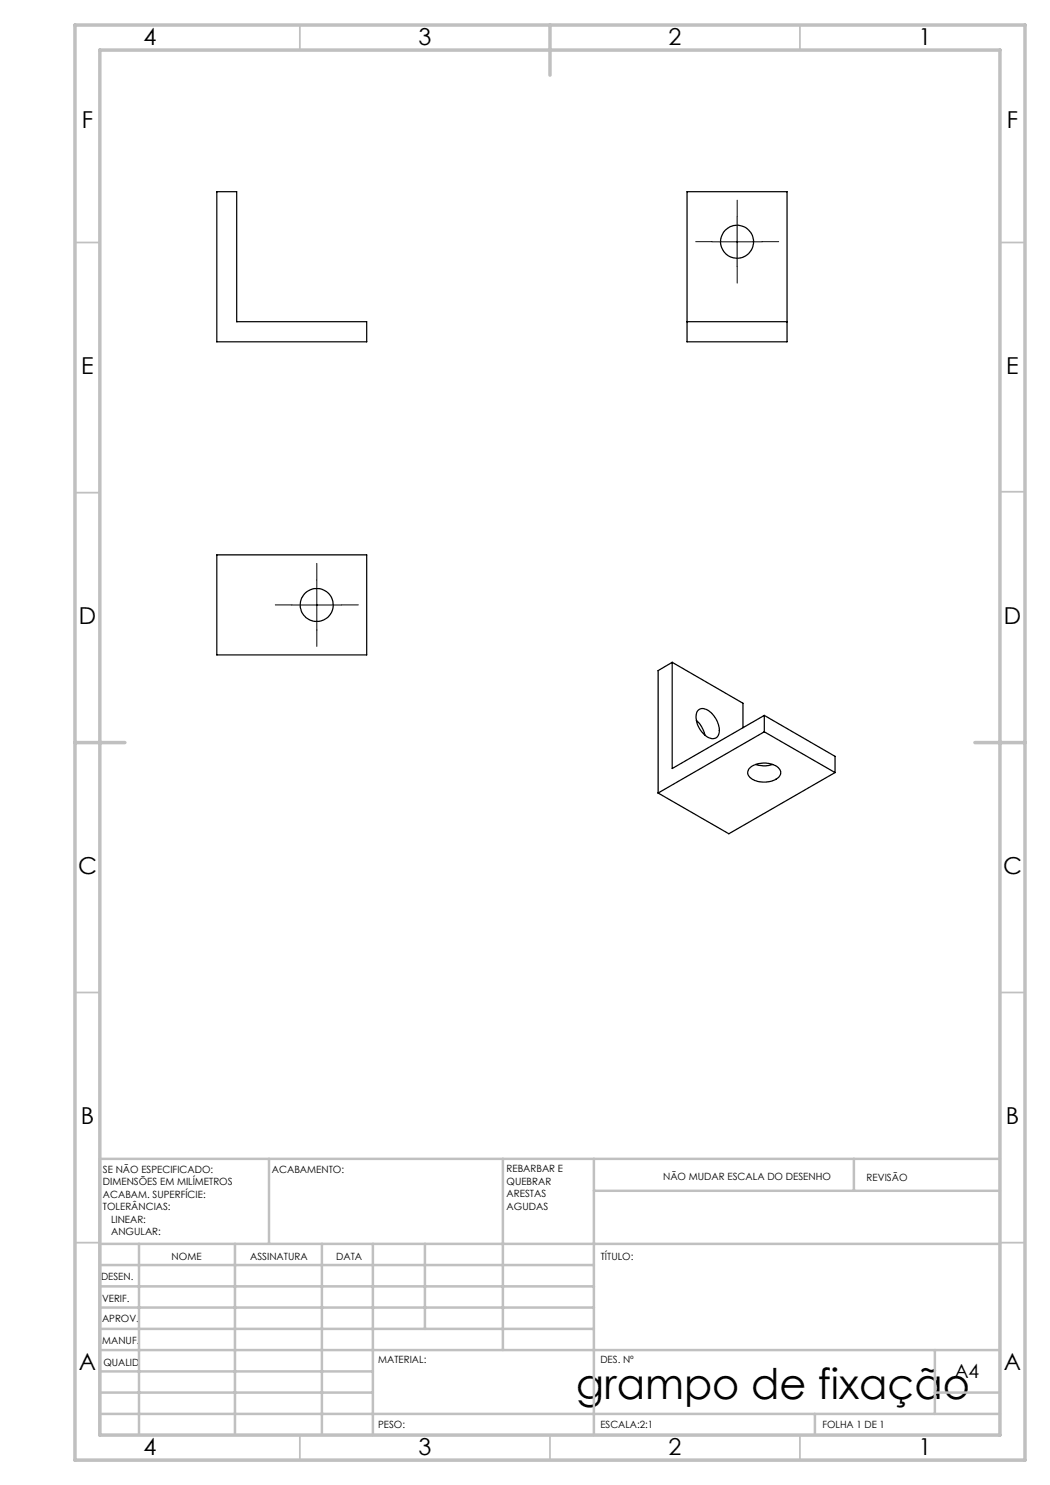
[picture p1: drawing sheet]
<svg xmlns="http://www.w3.org/2000/svg" width="210mm" height="297mm" viewBox="0 0 210 297" stroke-linecap="round" stroke-linejoin="round" font-family="sans-serif">
<path d="M142.4 48.3h-3.3M147.4 43.3v-3.3M147.4 53.3v3.3M152.4 48.3h3.3M63.4 116v-3.3M58.4 121h-3.3M63.4 126v3.3M68.4 121h3.3" fill="none" stroke="#000" stroke-width=".2" stroke-dasharray="15.2 1.3 1.3 1.3"/>
<path d="M142.4 48.4h10M147.4 43.4v9.9M63.4 116v10M58.3 121h10" fill="none" stroke="#000" stroke-width=".2"/>
<g fill="none" stroke="#c0c0c0" stroke-width=".35">
<path d="M60 5v5M160 5v5M15 48.5h5M200 48.5h5M15 98.5h5M200 98.4h5M15 198.5h5M200 198.5h5M15 248.5h5M200 248.5h5M60 287v5M110 287v5"/>
<path d="M160 287v5"/>
</g>
<g fill="none" stroke="#c0c0c0" stroke-width=".5">
<path d="M53.8 231.8v17M100.6 231.8v38.2M118.8 231.8v55.2M118.8 238.2h81.2M170.8 231.8v6.4M200 231.8h-180v55.2M20 248.8h180M20 257.3h98.8M20 253h98.8M27.8 248.8v38.2M47 248.8v38.2M64.4 248.8v38.2"/>
<path d="M74.6 248.8v38.2M85 248.8v17M20 265.8h98.8M20 261.5h98.8M20 278.5h54.6M20 274.3h54.6M20 270h180M187 278.5h13M187 270v12.8M20 282.8h180M163 282.8v4.2"/>
</g>
<path d="M15 5h190v287h-190zM20 10h180v277h-180zM110 5v10M15 148.5h10M195 148.5h10" fill="none" stroke="#c0c0c0" stroke-width=".7"/>
<g fill="none" stroke="#000" stroke-width=".25">
<path d="M43.4 38.3h3.9v26h26v4.1h-29.9zM137.4 38.3h20v30.1h-20zM137.4 64.3h20M43.4 111h29.9v20h-29.9zM134.4 132.5l-2.8 1.6v24.5M134.4 132.5v21.2l18.5-10.6M134.4 132.5l14.2 8.1v5M139.3 144.1l1 1.3 .7 1.6M139.7 142a1.89 1.89 0 0 1 2.5 .5 4.3 4.3 0 0 1 1.4 4.7 1.63 1.63 0 0 1-2.6-.2 4.3 4.3 0 0 1-1.5-4.8zM150 153.6a4.6 4.6 0 0 1 5.9 .2 1.33 1.33 0 0 1-.7 2.1 4.7 4.7 0 0 1-5.3-.5 1.2 1.2 0 0 1 .1-1.8zM151.1 152.9l.3 .1a5.3 5.3 0 0 0 3.2-.1M152.9 146.4l14.1 8.1"/>
<path d="M152.9 143.1v3.3M152.9 143.1l14.1 8.2v3.2M152.9 146.4l-21.3 12.2M167 154.5l-21.2 12.3-14.2-8.2"/>
<circle cx="147.4" cy="48.4" r="3.3"/>
<circle cx="63.4" cy="121" r="3.3"/>
</g>
<text font-size="8.5" x="115.3" y="279.7">grampo de fixação</text>
<g font-size="4.7">
<text x="28.7" y="9">4</text>
<text x="83.7" y="9">3</text>
<text x="133.7" y="9">2</text>
<text x="183.7" y="9">1</text>
<text x="16.4" y="25.5">F</text>
<text x="201.4" y="25.5">F</text>
<text x="16.2" y="74.7">E</text>
<text x="201.2" y="74.8">E</text>
<text x="15.8" y="124.7">D</text>
<text x="200.8" y="124.7">D</text>
<text x="15.6" y="174.7">C</text>
<text x="200.6" y="174.8">C</text>
<text x="16.2" y="224.8">B</text>
<text x="201.2" y="224.8">B</text>
<text x="15.8" y="274">A</text>
<text x="200.8" y="274">A</text>
<text x="28.7" y="291">4</text>
<text x="83.7" y="291">3</text>
<text x="133.7" y="291">2</text>
<text x="183.7" y="291">1</text>
</g>
<text font-size="3.9" x="190.9" y="275.5">A4</text>
<g font-size="2">
<text x="20.6" y="234.6">SE NÃO ESPECIFICADO:</text>
<text x="20.6" y="237.1">DIMENSÕES EM MILÍMETROS</text>
<text x="20.6" y="239.6">ACABAM. SUPERFÍCIE:</text>
<text x="54.4" y="234.6">ACABAMENTO:</text>
<text x="101.3" y="234.5">REBARBAR E</text>
<text x="101.3" y="237">QUEBRAR</text>
<text x="101.3" y="239.5">ARESTAS</text>
<text x="132.6" y="236">NÃO MUDAR ESCALA DO DESENHO</text>
<text x="173.3" y="236.2">REVISÃO</text>
<text x="20.6" y="242.1">TOLERÂNCIAS:</text>
<text x="22.2" y="244.6">LINEAR:</text>
<text x="101.3" y="242">AGUDAS</text>
<text x="22.2" y="247.1">ANGULAR:</text>
<text x="34.3" y="252">NOME</text>
<text x="50" y="251.9">ASSINATURA</text>
<text x="67.2" y="251.9">DATA</text>
<text x="120.2" y="251.9">TÍTULO:</text>
<text x="20.2" y="256.1">DESEN.</text>
<text x="20.4" y="260.3">VERIF.</text>
<text x="20.4" y="264.4">APROV.</text>
<text x="20.5" y="268.8">MANUF.</text>
<text x="20.7" y="273.1">QUALID</text>
<text x="75.7" y="272.5">MATERIAL:</text>
<text x="120.1" y="272.5">DES. Nº</text>
<text x="75.6" y="285.5">PESO:</text>
<text x="120.1" y="285.6">ESCALA:2:1</text>
<text x="164.5" y="285.6">FOLHA 1 DE 1</text>
</g>
</svg>
